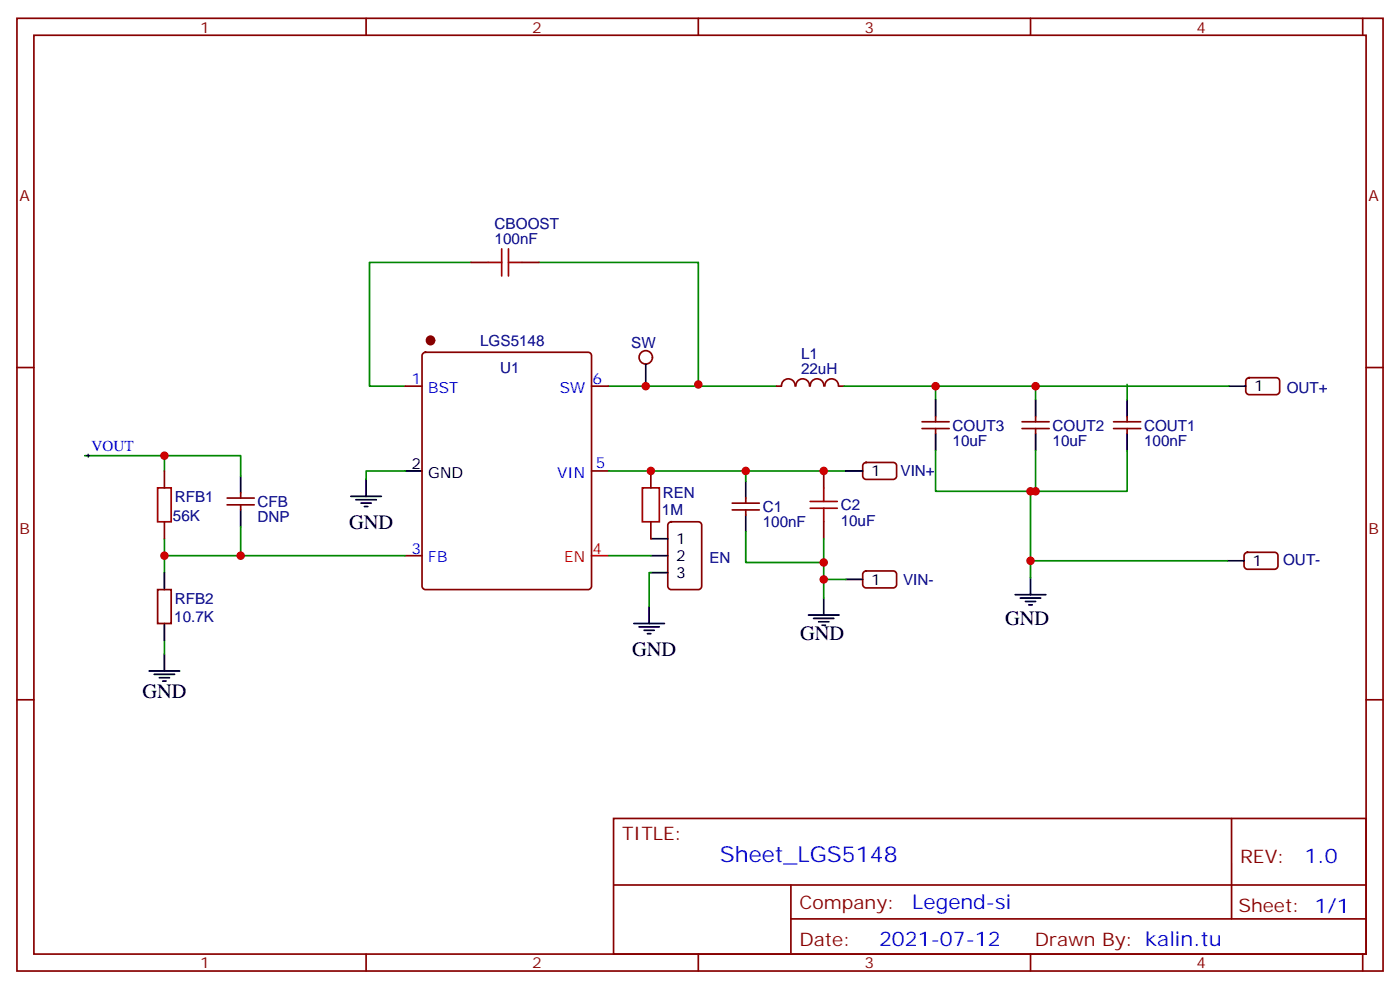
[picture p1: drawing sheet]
<svg xmlns="http://www.w3.org/2000/svg" width="291mm" height="206mm" viewBox="0 0 291 206" stroke-linecap="round" stroke-linejoin="round" font-family="sans-serif">
<g fill="none" stroke="#870000" stroke-width=".35">
<path d="M3.5 3.8h284.4v198.3h-284.4zM7.1 7.3h277.2v191.2h-277.2zM76.2 3.8v3.5M145.3 3.8v3.5M214.5 3.8v3.5M283.6 3.8v3.5M98.1 54.6h3.5M108.7 54.6h3.5M3.5 76.5h3.6M88.1 73.5l.4-.2h33.9a.71 .71 0 0 1 .7 .7v48a.76 .76 0 0 1-.7 .7h-33.9a.76 .76 0 0 1-.7-.7v-48zM259.5 78.8l.5-.2h5.6a.71 .71 0 0 1 .7 .7v2.1a.76 .76 0 0 1-.7 .7h-5.6a.76 .76 0 0 1-.7-.7v-2.1zM284.3 76.5h3.6"/>
<path d="M34.2 98v3.5M84.3 80.4h3.5M123.1 80.4h3.5M123.1 98h3.5M135.5 98v3.5M161.6 80.4h1M162.7 80.3a1.41 1.41 0 0 1 1.4-1.5 1.41 1.41 0 0 1 1.4 1.5M165.7 80.3a1.41 1.41 0 0 1 1.4-1.5 1.41 1.41 0 0 1 1.4 1.5M168.7 80.3a1.41 1.41 0 0 1 1.4-1.5 1.41 1.41 0 0 1 1.4 1.5M171.4 98v3.5M171.7 80.3a1.41 1.41 0 0 1 1.4-1.5 1.41 1.41 0 0 1 1.4 1.5M174.6 80.4h1.1"/>
<path d="M179.8 96.4l.5-.2h5.6a.71 .71 0 0 1 .7 .7v2.2a.76 .76 0 0 1-.7 .7h-5.6a.76 .76 0 0 1-.7-.7v-2.2zM191.9 89.2h5.7M191.9 87.8h5.7M194.7 86.7v1.1M194.7 89.2v1M212.7 89.2h5.7M212.7 87.8h5.7M215.5 86.7v1.1M215.5 89.2v1M231.8 89.2h5.6M231.8 87.8h5.6M234.6 86.7v1.1"/>
<path d="M234.6 89.2v1M34.2 108.6v3.5M47.3 105.1h5.6M47.3 103.6h5.6M50.1 102.6v1M50.1 105.1v1M84.3 115.6h3.5M135.5 108.6v3.5M139.2 108.8l.5-.2h5.6a.71 .71 0 0 1 .7 .7v12.7a.76 .76 0 0 1-.7 .7h-5.6a.76 .76 0 0 1-.7-.7v-12.7zM152.4 106.1h5.6M152.4 104.7h5.6M155.2 103.6v1.1"/>
<path d="M155.2 106.1v1.1M171.4 108.6v3.5M179.8 119l.5-.2h5.6a.71 .71 0 0 1 .7 .7v2.1a.76 .76 0 0 1-.7 .7h-5.6a.76 .76 0 0 1-.7-.7v-2.1zM259.2 115.1l.4-.2h5.7a.71 .71 0 0 1 .7 .7v2.2a.76 .76 0 0 1-.7 .7h-5.7a.76 .76 0 0 1-.7-.7v-2.2zM32.8 122.7h2.8v7.1h-2.8zM3.5 145.6h3.6M284.3 145.6h3.6M127.7 170.3h156.6v28.2h-156.6zM256.3 170.3v20.9M76.2 198.5v3.6M127.7 184.2h156.5M145.3 198.5v3.6"/>
<path d="M164.6 191.2h119.6M164.6 184.2v14.1M214.5 198.5v3.6M283.6 198.5v3.6"/>
<circle cx="134.4" cy="74.4" r="1.39"/>
</g>
<g fill="none" stroke="#000" stroke-width=".35">
<path d="M134.4 75.8v4.6M50.1 99.1v3.5M76.2 99.8v3.5M84.3 98h3.5M176 98h3.6M194.7 83.2v3.5M194.7 90.2v3.6M215.5 83.2v3.5M215.5 90.2v3.6M234.6 83.2v3.5M234.6 90.2v3.6M255.8 80.4h3.5"/>
<path d="M34.2 119.2v3.5M50.1 106.1v3.5M73 103.3h6.4M74.1 104h4.2M75.1 104.7h2.2M75.8 105.4h.8M135.5 119.2h3.5M135.5 112.1h3.5M135.5 115.6h3.5M155.2 100.1v3.5M155.2 107.2v3.5M255.4 116.7h3.5"/>
<path d="M31 139.6h6.4M34.2 129.8v3.5M34.2 136.1v3.5M131.9 129.8h6.4M133 130.5h4.2M134.1 131.2h2.1M134.8 131.9h.7M135.1 126.2v3.6M168.3 128h6.3M169.3 128.7h4.3M170.4 129.4h2.1M171.1 130.1h.7"/>
<path d="M171.4 124.5v3.5M176 120.6h3.6M211.3 123.8h6.4M212.4 124.5h4.2M213.4 125.2h2.1M214.1 125.9h.7M214.5 120.2v3.6M32.1 140.3h4.2M33.2 141h2.1M33.9 141.7h.7"/>
</g>
<g fill="none" stroke="#008700" stroke-width=".35">
<path d="M98.1 54.6h-21.2v25.8h7.4M112.2 54.6h33.1v25.8h-18.7M17.6 94.8h16.6v3.2M34.2 94.8h15.9v4.3M84.3 98h-8.1v1.8M126.6 98h49.4M145.3 80v.4h16.3M155.2 98v2.1M175.7 80.4h19M194.7 83.2v-2.8h39.9v2.8M194.7 93.8v8.4h20.8M215.5 93.8v8.4h19.1v-8.4"/>
<path d="M215.5 80.4v2.8M234.6 80v.4h21.2M34.2 112.1v7.1M34.2 115.6h50.1M50.1 109.6v6M126.6 115.6h8.9M135.5 119.2h-.4v7M155.2 110.7v6.4h16.2M171.4 112.1v12.4M214.5 116.7h40.9M214.5 102.2v18M34.2 133.3v2.8"/>
<path d="M171.4 120.6h4.6"/>
</g>
<path d="M123.1 115.6h3.5" fill="none" stroke="#f00" stroke-width=".35"/>
<circle cx="89.6" cy="70.8" r=".86" fill="#870000" stroke="#870000" stroke-width=".35"/>
<path d="M101.6 54.6h2.8M104.4 51.8v5.6M105.8 54.6h2.9M105.8 51.8v5.6M32.8 101.5h2.8v7.1h-2.8zM133.7 101.5h3.5v7.1h-3.5zM168.6 104.4h5.7M168.6 105.8h5.7M171.4 101.5v2.9M171.4 105.8v2.8" fill="none" stroke="#a10000" stroke-width=".35"/>
<path d="M18 94.8h.7M18.3 94.5v.7" fill="none" stroke="#000" stroke-width=".21"/>
<g fill="#c00">
<circle cx="34.2" cy="115.6" r=".88"/>
<circle cx="135.5" cy="98" r=".88"/>
<circle cx="155.2" cy="98" r=".88"/>
<circle cx="171.5" cy="98" r=".88"/>
<circle cx="34.2" cy="94.8" r=".88"/>
<circle cx="50.1" cy="115.6" r=".88"/>
<circle cx="145.3" cy="80" r=".88"/>
<circle cx="134.4" cy="80.4" r=".88"/>
<circle cx="171.5" cy="120.6" r=".88"/>
<circle cx="171.5" cy="117.1" r=".88"/>
<circle cx="214.5" cy="116.7" r=".88"/>
<circle cx="194.7" cy="80.4" r=".88"/>
<circle cx="215.5" cy="80.4" r=".88"/>
<circle cx="215.5" cy="102.2" r=".88"/>
<circle cx="214.5" cy="102.2" r=".88"/>
</g>
<text font-size="4.6" fill="#00f" x="149.8" y="179.3">Sheet_LGS5148</text>
<g font-size="4.2">
<text x="72.7" y="110.1">GND</text>
<text x="209.2" y="130.1">GND</text>
<text x="131.6" y="136.5">GND</text>
<text x="166.5" y="133.3">GND</text>
<text x="29.6" y="145.3">GND</text>
</g>
<g font-size="4.2" fill="#00f">
<text x="271.5" y="179.6">1.0</text>
<text x="189.9" y="189.1">Legend-si</text>
<text x="183" y="196.9">2021-07-12</text>
</g>
<g font-size="3.9" fill="#800">
<text x="129.5" y="174.9">TITLE:</text>
<text x="258.1" y="179.6">REV:</text>
<text x="166.4" y="189.1">Company:</text>
<text x="257.7" y="189.7">Sheet: 1/1</text>
<text x="166.4" y="196.8">Date:</text>
<text x="215.4" y="196.9">Drawn By: kalin.tu</text>
</g>
<g font-size="3.2" fill="#800">
<text x="41.6" y="6.8">1</text>
<text x="110.8" y="6.8">2</text>
<text x="179.9" y="6.8">3</text>
<text x="249.1" y="6.8">4</text>
<text x="4.1" y="41.9">A</text>
<text x="284.9" y="41.9">A</text>
<text x="4.1" y="111.1">B</text>
<text x="284.9" y="111.1">B</text>
<text x="41.6" y="201.5">1</text>
<text x="110.8" y="201.5">2</text>
<text x="179.9" y="201.5">3</text>
<text x="249.1" y="201.5">4</text>
</g>
<g font-size="3.2" fill="#000080">
<text x="103" y="47.7">CBOOST</text>
<text x="103" y="50.7">100nF</text>
<text x="99.9" y="72">LGS5148</text>
<text x="104.1" y="77.6">U1</text>
<text x="131.4" y="72.3">SW</text>
<text x="166.7" y="77.8">22uH</text>
<text x="166.7" y="74.8">L1</text>
<text x="267.8" y="81.9">OUT+</text>
<text x="198.3" y="89.6">COUT3</text>
<text x="219.1" y="89.6">COUT2</text>
<text x="238.1" y="89.6">COUT1</text>
<text x="198.3" y="92.8">10uF</text>
<text x="219.1" y="92.8">10uF</text>
<text x="238.1" y="92.8">100nF</text>
<text x="187.4" y="99.2">VIN+</text>
<text x="36.4" y="104.4">RFB1</text>
<text x="53.6" y="105.5">CFB</text>
<text x="137.8" y="107.2">1M</text>
<text x="138" y="103.7">REN</text>
<text x="158.8" y="106.6">C1</text>
<text x="175" y="106.2">C2</text>
<text x="36" y="108.3">56K</text>
<text x="53.6" y="108.6">DNP</text>
<text x="158.7" y="109.8">100nF</text>
<text x="175" y="109.4">10uF</text>
<text x="147.6" y="117.1">EN</text>
<text x="267.1" y="117.5">OUT-</text>
<text x="36.4" y="125.6">RFB2</text>
<text x="188" y="121.7">VIN-</text>
<text x="36.3" y="129.5">10.7K</text>
</g>
<g font-size="3.2" fill="#00f">
<text x="85.6" y="80">1</text>
<text x="89.1" y="81.8">BST</text>
<text x="116.5" y="81.8">SW</text>
<text x="123.3" y="80">6</text>
<text x="19" y="93.9">VOUT</text>
<text x="115.9" y="99.4">VIN</text>
<text x="124" y="97.3">5</text>
<text x="85.6" y="115.3">3</text>
<text x="89.1" y="117.1">FB</text>
</g>
<g font-size="3.2">
<text x="261.1" y="81.4">1</text>
<text x="85.6" y="97.6">2</text>
<text x="89.1" y="99.4">GND</text>
<text x="181.3" y="99.1">1</text>
<text x="140.8" y="113.2">1</text>
<text x="140.8" y="116.7">2</text>
<text x="260.7" y="117.8">1</text>
<text x="140.8" y="120.2">3</text>
<text x="181.3" y="121.6">1</text>
</g>
<g font-size="3.2" fill="#f00">
<text x="117.4" y="117.1">EN</text>
<text x="123.3" y="115.3">4</text>
</g>
</svg>
